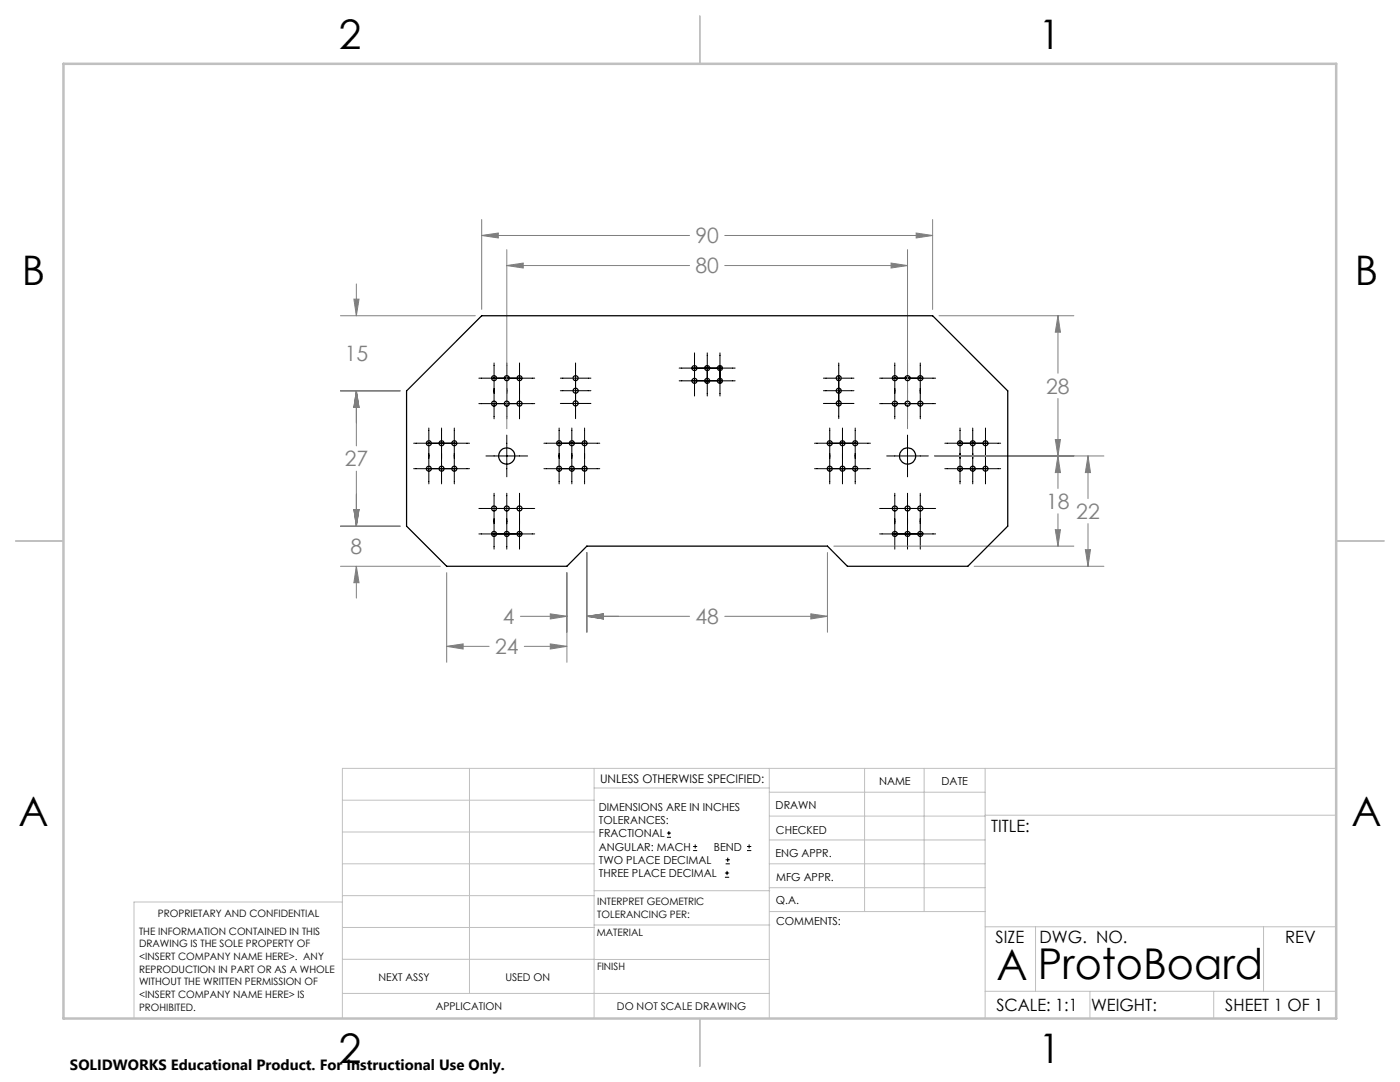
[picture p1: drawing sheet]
<svg xmlns="http://www.w3.org/2000/svg" width="279mm" height="216mm" viewBox="0 0 279 216" stroke-linecap="round" stroke-linejoin="round" font-family="sans-serif">
<g fill="none" stroke="#000" stroke-width=".2">
<path d="M95.6 75.5h11.1M98.6 72.4v11.2M101.1 72.4v11.2M103.7 72.4v11.2M111.8 75.5h6.1M111.8 78h6.1M114.9 72.4v11.1M135.5 73.4h11.2M135.5 76h11.2M138.6 70.4v8.6M141.1 70.4v8.6M143.7 70.4v8.6"/>
<path d="M164.3 75.5h6.1M164.3 78h6.1M167.4 72.4v11.1M175.5 75.5h11.2M178.6 72.4v11.2M181.1 72.4v11.2M183.7 72.4v11.2M82.6 88.4h11.1M82.6 93.5h11.1M85.6 85.4v11.2M88.1 85.4v11.2M90.7 85.4v11.2"/>
<path d="M95.6 80.5h11.1M97 91h8.3M98.6 98.4v11.2M101.1 86.8v8.3M101.1 98.4v11.2M103.7 98.4v11.2M108.5 88.4h11.2M108.5 93.5h11.2M111.6 85.4v11.2M111.8 80.5h6.1M114.1 85.4v11.2M116.7 85.4v11.2"/>
<path d="M162.6 88.4h11.1M162.6 93.5h11.1M164.3 80.5h6.1M165.6 85.4v11.2M168.1 85.4v11.2M170.7 85.4v11.2M175.5 80.5h11.2M177 91h8.3M178.6 98.4v11.2M181.1 86.8v8.3M181.1 98.4v11.2M183.7 98.4v11.2"/>
<path d="M188.6 88.4h11.1M188.6 93.5h11.1M191.6 85.4v11.2M194.1 85.4v11.2M196.7 85.4v11.2M95.6 101.5h11.1M95.6 106.5h11.1M175.5 101.5h11.2M175.5 106.5h11.2M133.1 167.1h.8M133.1 166.2h.8M133.5 165.8v.9"/>
<path d="M138.3 169.7h.8M138.3 168.9h.8M138.7 168.5v.8M144.7 175h.8M144.7 174.2h.8M144.8 172.4h.9M144.8 171.6h.9M145.1 173.8v.8M145.2 171.1v.9M149.1 169.7h.8M149.1 168.9h.8M149.5 168.5v.8"/>
</g>
<g fill="none" stroke="#808080" stroke-width=".2">
<path d="M70.6 59.7h1l-.5 3.3zM71.1 56.7v6.3M96.1 47l3.3-.5v1zM96.1 43.8v17.9M96.1 47h41.5M101.1 53l3.3-.5v1zM101.1 49.8v35.7M101.1 53h36.5M144.6 47h41.5M144.6 53h36.5M177.8 52.5l3.3 .5-3.3 .5zM181.1 49.8v35.7"/>
<path d="M182.8 46.5l3.3 .5-3.3 .5zM186.1 43.8v17.9M67.9 78h12M67.9 63h27M71.1 78l.5 3.3h-1zM71.1 78v11M187.4 63h26.9M211.1 63l.5 3.3h-1zM211.1 63v11.5M211.1 79.5v18M71.1 94v11M186.5 91h33.8"/>
<path d="M210.6 87.7h1l-.5 3.3zM211.1 91l.5 3.3h-1zM217.1 91l.5 3.3h-1zM217.1 91v8.5M67.9 105h12M67.9 113h20M70.6 101.7h1l-.5 3.3zM71.1 113l.5 3.3h-1zM71.1 113v6.3M89.1 114.3v17.9M113.1 114.3v17.9M117.1 110.2v16"/>
<path d="M165.1 110.2v16M166.4 109h47.9M194.4 113h25.9M210.6 105.7h1l-.5 3.3zM211.1 102.5v6.5M216.6 109.7h1l-.5 3.3zM217.1 104.5v8.5M89.1 129l3.3-.5v1zM89.1 129h8.5M103.9 123h9.2M104.6 129h8.5M109.8 128.5l3.3 .5-3.3 .5z"/>
<path d="M109.8 122.5l3.3 .5-3.3 .5zM117.1 123l3.3-.5v1zM117.1 123h20.5M144.6 123h20.5M161.8 122.5l3.3 .5-3.3 .5z"/>
</g>
<g fill="none" stroke="#c0c0c0" stroke-width=".2">
<path d="M68.3 159.7h50.3M93.7 153.3v44.9M118.6 153.3v49.9M118.6 157.2h34.9M153.5 153.3v49.9M153.5 158.1h43.1M172.5 153.3v28.6M184.4 153.3v28.6M196.6 153.3v49.9M266.7 153.3h-198.4v49.9M68.3 178.7h50.3M68.3 172.4h50.3"/>
<path d="M68.3 166h50.3M68.3 180h-41.6v23.2M118.6 177.7h35M153.5 167.6h43.1M153.5 162.8h43.1M153.5 172.4h43.1M153.5 177.1h43.1M196.6 162.7h70.1M68.3 198.2h85.2M68.3 191.4l85.2 .1M68.3 185.1h50.3M118.6 184.6h35"/>
<path d="M153.6 181.9h43M196.6 197.8h70.1M196.6 184.9h70.1M206.7 184.9v12.9M217.5 197.8v5.4M242.2 197.8v5.4M252.2 184.9v12.9"/>
</g>
<path d="M139.7 3.2v9.5M3.1 107.9h9.6M266.7 107.9h9.5M139.7 203.2v9.6" fill="none" stroke="#c0c0c0" stroke-width=".25"/>
<path d="M12.7 12.7h254v190.5h-254z" fill="none" stroke="#c0c0c0" stroke-width=".5"/>
<path d="M182.8 46.5l3.3 .5-3.3 .5zM96.1 47l3.3-.5v1zM117.1 123l3.3-.5v1zM161.8 122.5l3.3 .5-3.3 .5zM89.1 129l3.3-.5v1zM109.8 128.5l3.3 .5-3.3 .5zM71.1 78l.5 3.3h-1zM70.6 101.7h1l-.5 3.3zM71.1 78l.5 3.3h-1zM70.6 59.7h1l-.5 3.3zM71.1 113l.5 3.3h-1zM70.6 101.7h1l-.5 3.3zM109.8 122.5l3.3 .5-3.3 .5zM117.1 123l3.3-.5v1zM101.1 53l3.3-.5v1zM177.8 52.5l3.3 .5-3.3 .5zM211.1 63l.5 3.3h-1zM210.6 87.7h1l-.5 3.3zM211.1 91l.5 3.3h-1zM210.6 105.7h1l-.5 3.3zM217.1 91l.5 3.3h-1zM216.6 109.7h1l-.5 3.3z" fill="#808080"/>
<g fill="none" stroke="#000" stroke-width=".25">
<path d="M81.1 78l15-15h90l15 15v27l-8 8h-24l-4-4h-48l-4 4h-24l-8-8z"/>
<circle cx="98.6" cy="75.5" r=".5"/>
<circle cx="101.1" cy="75.5" r=".5"/>
<circle cx="103.7" cy="75.5" r=".5"/>
<circle cx="114.9" cy="78" r=".5"/>
<circle cx="114.9" cy="75.4" r=".51"/>
<circle cx="138.6" cy="76" r=".5"/>
<circle cx="138.6" cy="73.4" r=".5"/>
<circle cx="141.1" cy="73.4" r=".5"/>
<circle cx="141.1" cy="76" r=".5"/>
<circle cx="143.7" cy="73.4" r=".5"/>
<circle cx="143.7" cy="76" r=".5"/>
<circle cx="167.4" cy="78" r=".5"/>
<circle cx="167.4" cy="75.5" r=".5"/>
<circle cx="178.6" cy="75.5" r=".5"/>
<circle cx="181.1" cy="75.5" r=".5"/>
<circle cx="183.7" cy="75.5" r=".5"/>
<circle cx="85.6" cy="93.5" r=".5"/>
<circle cx="85.6" cy="88.4" r=".5"/>
<circle cx="88.1" cy="93.5" r=".5"/>
<circle cx="88.1" cy="88.4" r=".5"/>
<circle cx="90.7" cy="88.4" r=".5"/>
<circle cx="90.7" cy="93.5" r=".5"/>
<circle cx="98.6" cy="80.5" r=".5"/>
<circle cx="101.1" cy="91" r="1.62"/>
<circle cx="101.1" cy="80.5" r=".5"/>
<circle cx="103.7" cy="80.5" r=".5"/>
<circle cx="111.6" cy="88.4" r=".5"/>
<circle cx="111.6" cy="93.5" r=".5"/>
<circle cx="114.1" cy="93.5" r=".5"/>
<circle cx="114.1" cy="88.4" r=".5"/>
<circle cx="114.9" cy="80.5" r=".51"/>
<circle cx="116.7" cy="93.5" r=".5"/>
<circle cx="116.7" cy="88.4" r=".5"/>
<circle cx="165.6" cy="88.4" r=".5"/>
<circle cx="165.6" cy="93.5" r=".5"/>
<circle cx="167.4" cy="80.5" r=".51"/>
<circle cx="168.1" cy="88.4" r=".5"/>
<circle cx="168.1" cy="93.5" r=".5"/>
<circle cx="170.7" cy="88.4" r=".5"/>
<circle cx="170.7" cy="93.5" r=".5"/>
<circle cx="178.6" cy="80.5" r=".5"/>
<circle cx="181.1" cy="80.5" r=".5"/>
<circle cx="181.1" cy="91" r="1.62"/>
<circle cx="183.7" cy="80.5" r=".5"/>
<circle cx="191.6" cy="88.4" r=".5"/>
<circle cx="191.6" cy="93.5" r=".5"/>
<circle cx="194.1" cy="88.4" r=".5"/>
<circle cx="194.1" cy="93.5" r=".5"/>
<circle cx="196.7" cy="93.5" r=".5"/>
<circle cx="196.7" cy="88.4" r=".5"/>
<circle cx="98.6" cy="101.5" r=".5"/>
<circle cx="98.6" cy="106.5" r=".5"/>
<circle cx="101.1" cy="101.5" r=".5"/>
<circle cx="101.1" cy="106.5" r=".5"/>
<circle cx="103.7" cy="101.5" r=".5"/>
<circle cx="103.7" cy="106.5" r=".5"/>
<circle cx="178.6" cy="106.5" r=".5"/>
<circle cx="178.6" cy="101.5" r=".5"/>
<circle cx="181.1" cy="106.5" r=".5"/>
<circle cx="181.1" cy="101.5" r=".5"/>
<circle cx="183.7" cy="106.5" r=".5"/>
<circle cx="183.7" cy="101.5" r=".5"/>
</g>
<g font-size="8.5">
<text x="198.9" y="195.5">A</text>
<text x="207.1" y="195.4">ProtoBoard</text>
</g>
<g font-size="8.1">
<text x="67.6" y="9.7">2</text>
<text x="207.3" y="9.7">1</text>
<text x="4.4" y="57">B</text>
<text x="270.4" y="57">B</text>
<text x="3.7" y="164.9">A</text>
<text x="269.7" y="164.9">A</text>
<text x="67.6" y="212.2">2</text>
<text x="207.3" y="212.2">1</text>
</g>
<g font-size="4.2" fill="#808080">
<text x="138.8" y="48.6">90</text>
<text x="138.8" y="54.6">80</text>
<text x="68.8" y="72.1">15</text>
<text x="208.8" y="78.6">28</text>
<text x="68.8" y="93.1">27</text>
<text x="208.8" y="101.6">18</text>
<text x="214.8" y="103.6">22</text>
<text x="70" y="110.6">8</text>
<text x="100.3" y="124.6">4</text>
<text x="138.8" y="124.6">48</text>
<text x="98.8" y="130.6">24</text>
</g>
<g font-size="3.4">
<text x="197.8" y="166">TITLE:</text>
<text x="198.7" y="188.1">SIZE</text>
<text x="207.5" y="188.1">DWG. NO.</text>
<text x="256.5" y="188.2">REV</text>
<text x="198.8" y="201.7">SCALE: 1:1</text>
<text x="217.7" y="201.8">WEIGHT:</text>
<text x="244.5" y="201.7">SHEET 1 OF 1</text>
</g>
<text font-size="3" x="14" y="213.5">SOLIDWORKS Educational Product. For Instructional Use Only.</text>
<text font-size="2.4" x="119.8" y="156.2">UNLESS OTHERWISE SPECIFIED:</text>
<g font-size="2.2">
<text x="119.5" y="161.8">DIMENSIONS ARE IN INCHES</text>
<text x="154.8" y="161.4">DRAWN</text>
<text x="175.4" y="156.6">NAME</text>
<text x="187.9" y="156.7">DATE</text>
<text x="119.5" y="164.4">TOLERANCES:</text>
<text x="119.5" y="167.1">FRACTIONAL</text>
<text x="154.9" y="166.3">CHECKED</text>
<text x="119.5" y="169.7">ANGULAR: MACH</text>
<text x="119.5" y="172.4">TWO PLACE DECIMAL</text>
<text x="142.5" y="169.7">BEND</text>
<text x="154.8" y="171">ENG APPR.</text>
<text x="119.5" y="175">THREE PLACE DECIMAL</text>
<text x="154.9" y="175.7">MFG APPR.</text>
<text x="154.9" y="180.4">Q.A.</text>
<text x="154.9" y="184.6">COMMENTS:</text>
</g>
<g font-size="2.1">
<text x="75.5" y="195.7">NEXT ASSY</text>
<text x="100.9" y="195.7">USED ON</text>
<text x="86.9" y="201.5">APPLICATION</text>
<text x="123.1" y="201.6">DO NOT SCALE DRAWING</text>
</g>
<g font-size="2">
<text x="31.5" y="182.9">PROPRIETARY AND CONFIDENTIAL</text>
<text x="119.2" y="180.6">INTERPRET GEOMETRIC</text>
<text x="119.2" y="183.1">TOLERANCING PER:</text>
<text x="27.8" y="186.5">THE INFORMATION CONTAINED IN THIS</text>
<text x="27.8" y="189">DRAWING IS THE SOLE PROPERTY OF</text>
<text x="27.8" y="191.6">&lt;INSERT COMPANY NAME HERE&gt;. ANY</text>
<text x="119.1" y="186.7">MATERIAL</text>
<text x="27.8" y="194.1">REPRODUCTION IN PART OR AS A WHOLE</text>
<text x="27.8" y="196.6">WITHOUT THE WRITTEN PERMISSION OF</text>
<text x="119.1" y="193.5">FINISH</text>
<text x="27.8" y="199.1">&lt;INSERT COMPANY NAME HERE&gt; IS</text>
<text x="27.8" y="201.7">PROHIBITED.</text>
</g>
</svg>
